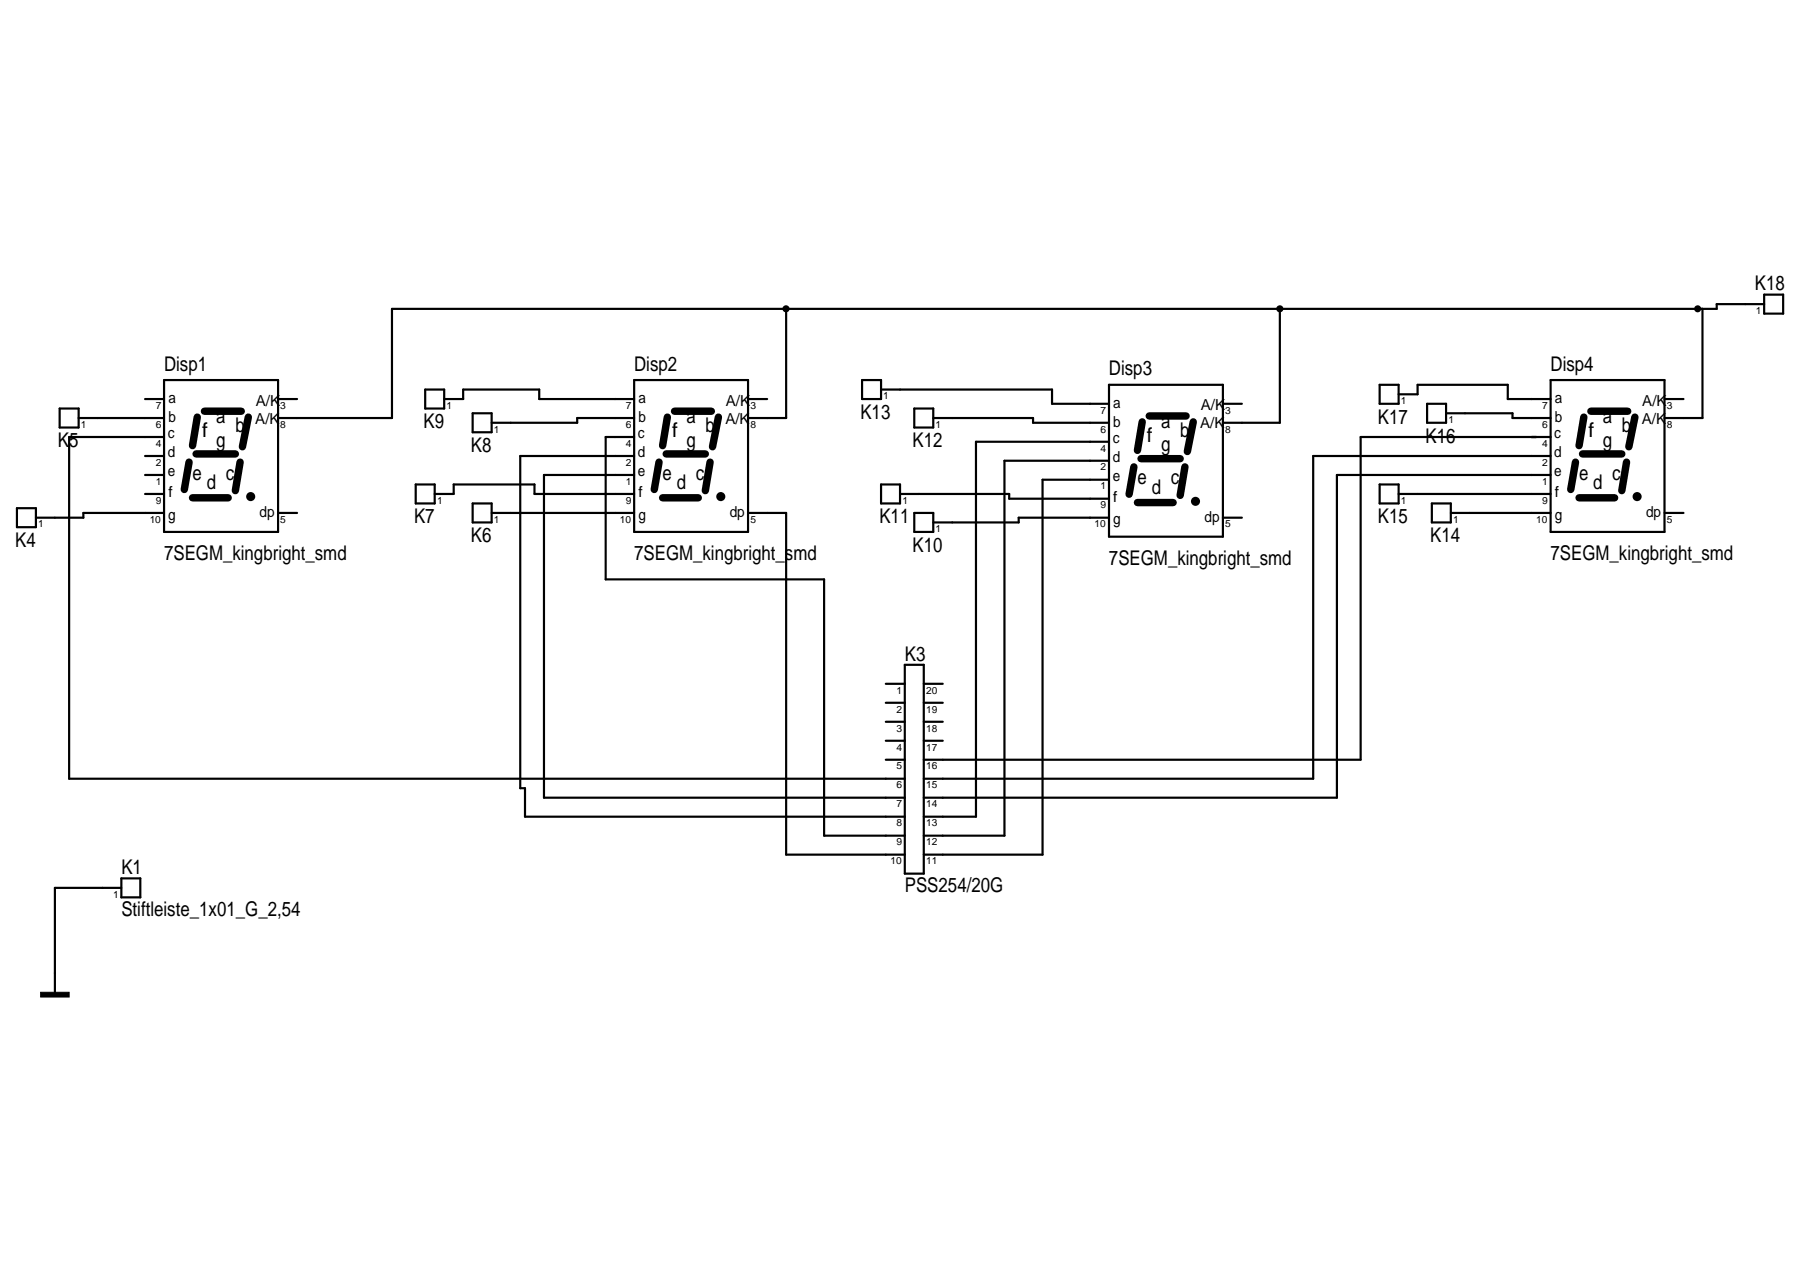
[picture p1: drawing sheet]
<svg xmlns="http://www.w3.org/2000/svg" width="297mm" height="210mm" viewBox="0 0 297 210" stroke-linecap="round" stroke-linejoin="round" font-family="sans-serif">
<g fill="none" stroke="#000" stroke-width=".36">
<path d="M129.7 51v18h-6.3M211.2 51v18.8h-9.4M280.9 51v18h-6.2M291.1 50.2h-7.8v.8h-218.6v18h-18.8M291.1 48.6h3.2v3.2h-3.2zM9.8 67.4h3.2v3.1h-3.2zM13 69h14.1M23.9 65.8h3.2M23.9 75.2h3.2M23.9 78.4h3.2M27.1 62.7h18.8v25.1h-18.8zM27.1 72.1h-15.7v56.4h137.9"/>
<path d="M45.9 65.8h3.1M68.6 79.9h3.1v3.2h-3.1zM70.2 64.3h3.1v3.1h-3.1zM73.3 65.8h3.1v-1.5h12.6v1.5h15.6M78 68.2h3.1v3.1h-3.1zM104.6 69h-9.4v.8h-14.1M104.6 62.7h18.8v25.1h-18.8zM104.6 72.1h-4.7v23.5h36.1v42.3h13.3M104.6 75.2h-18.7v54.9h.7v4.7h62.7M104.6 78.4h-14.8v53.2h59.5M123.4 65.8h3.2M142.3 62.7h3.1v3.1h-3.1z"/>
<path d="M145.4 64.3h28.2v2.3h9.4M145.4 79.9h3.1v3.2h-3.1zM150.9 67.4h3.1v3.1h-3.1zM154 69h16.5v.8h12.5M183 63.5h18.8v25.1h-18.8zM183 72.9h-21.9v61.9h-8.7M183 76h-17.2v61.9h-13.4M183 79.2h-11v61.8h-19.6M201.8 66.6h3.1M227.7 63.5h3.1v3.1h-3.1zM227.7 79.9h3.1v3.2h-3.1zM230.8 65.1h3.1v-1.6h14.9v2.3h7.1"/>
<path d="M235.5 66.6h3.1v3.2h-3.1zM238.6 68.2h11v.8h6.3M255.9 62.7h18.8v25.1h-18.8zM255.9 72.1h-31.4v53.3h-72.1M255.9 75.2h-39.2v53.3h-64.3M255.9 78.4h-35.3v53.2h-68.2M274.7 65.8h3.1M2.8 83.9h3.1v3.1h-3.1zM23.9 81.5h3.2M27.1 84.6h-13.3v.8h-7.9M45.9 84.6h3.1M71.7 81.5h3.2v-1.6h13.3v1.6h16.4"/>
<path d="M78 83.1h3.1v3.1h-3.1zM81.1 84.6h23.5M123.4 84.6h6.3v56.4h19.6M148.5 81.5h18v.8h16.5M150.9 84.6h3.1v3.2h-3.1zM183 85.4h-14.9v.8h-14.1M201.8 85.4h3.1M230.8 81.5h25.1M236.3 83.1h3.1v3.1h-3.1zM239.4 84.6h16.5M274.7 84.6h3.1M146.2 119.1h3.1"/>
<path d="M146.2 116h3.1M146.2 112.8h3.1M149.3 109.7h3.1v34.5h-3.1zM152.4 119.1h3.2M152.4 116h3.2M152.4 112.8h3.2M146.2 125.4h3.1M146.2 122.2h3.1M152.4 122.2h3.2M20 146.5h-10.9v17.2M20 144.9h3.2v3.2h-3.2z"/>
</g>
<path d="M6.7 163.7h4.7v.8h-4.7z" fill="#000" stroke="#000" stroke-width=".17"/>
<g fill="#000">
<circle cx="129.7" cy="51" r=".59"/>
<circle cx="211.2" cy="51" r=".59"/>
<circle cx="280.2" cy="51" r=".58"/>
<circle cx="41.4" cy="81.9" r=".75"/>
<circle cx="118.9" cy="81.9" r=".75"/>
<circle cx="197.3" cy="82.7" r=".75"/>
<circle cx="270.2" cy="81.9" r=".75"/>
</g>
<g fill="none" stroke="#000" stroke-width="1.2">
<path d="M31.2 76.3l-.8 4.5M32.4 74.9h6.4M32.6 68.8l-.8 4.7M33.7 67.9h6.1M39.6 76.3l-.8 4.7M41 68.8l-1 4.9M108.8 76.3l-.8 4.5M109.9 74.9h6.5M110.1 68.8l-.8 4.7M111.3 67.9h6.1M117.2 76.3l-.8 4.7M118.6 68.8l-1 4.9"/>
<path d="M187.1 77l-.8 4.6M188.3 75.7h6.5M188.5 69.6l-.8 4.7M189.7 68.6h6M195.5 77l-.7 4.7M196.9 69.6l-1 4.9M260 76.3l-.8 4.5M261.2 74.9h6.4M261.4 68.8l-.8 4.7M262.5 67.9h6.1M268.4 76.3l-.8 4.7M269.8 68.8l-1 4.9"/>
<path d="M31.8 82.1h5.9M109.3 82.1h5.9M187.7 82.9h5.9M260.6 82.1h5.8"/>
</g>
<g font-size="3.3">
<text x="289.6" y="47.8">K18</text>
<text x="27.1" y="61.2">Disp1</text>
<text x="104.6" y="61.2">Disp2</text>
<text x="183" y="61.9">Disp3</text>
<text x="255.9" y="61.2">Disp4</text>
<text x="35.7" y="69.8">a</text>
<text x="38.8" y="71.3">b</text>
<text x="69.9" y="70.7">K9</text>
<text x="113.3" y="69.8">a</text>
<text x="116.4" y="71.3">b</text>
<text x="142" y="69.1">K13</text>
<text x="191.6" y="70.5">a</text>
<text x="227.4" y="69.9">K17</text>
<text x="264.5" y="69.8">a</text>
<text x="267.6" y="71.3">b</text>
<text x="9.5" y="73.8">K5</text>
<text x="33.3" y="72.1">f</text>
<text x="35.7" y="73.7">g</text>
<text x="77.7" y="74.6">K8</text>
<text x="110.9" y="72.1">f</text>
<text x="113.3" y="73.7">g</text>
<text x="150.6" y="73.8">K12</text>
<text x="189.3" y="72.9">f</text>
<text x="191.6" y="74.5">g</text>
<text x="194.8" y="72.1">b</text>
<text x="235.2" y="73">K16</text>
<text x="262.1" y="72.1">f</text>
<text x="264.5" y="73.7">g</text>
<text x="31.8" y="79.2">e</text>
<text x="34.1" y="80.7">d</text>
<text x="37.3" y="79.2">c</text>
<text x="109.3" y="79.2">e</text>
<text x="111.7" y="80.7">d</text>
<text x="114.8" y="79.2">c</text>
<text x="187.7" y="79.9">e</text>
<text x="190.1" y="81.5">d</text>
<text x="193.2" y="79.9">c</text>
<text x="260.6" y="79.2">e</text>
<text x="262.9" y="80.7">d</text>
<text x="266.1" y="79.2">c</text>
<text x="68.3" y="86.3">K7</text>
<text x="77.7" y="89.5">K6</text>
<text x="145.1" y="86.3">K11</text>
<text x="227.4" y="86.3">K15</text>
<text x="236" y="89.5">K14</text>
<text x="2.5" y="90.3">K4</text>
<text x="27.1" y="92.5">7SEGM_kingbright_smd</text>
<text x="104.6" y="92.5">7SEGM_kingbright_smd</text>
<text x="150.6" y="91">K10</text>
<text x="183" y="93.3">7SEGM_kingbright_smd</text>
<text x="255.9" y="92.5">7SEGM_kingbright_smd</text>
<text x="149.3" y="109.1">K3</text>
<text x="20" y="144.2">K1</text>
<text x="149.3" y="147.3">PSS254/20G</text>
<text x="20" y="151.2">Stiftleiste_1x01_G_2,54</text>
</g>
<g font-size="2.5">
<text x="27.8" y="66.5">a</text>
<text x="27.8" y="69.7">b</text>
<text x="42.1" y="69.9">A/K</text>
<text x="42.2" y="67">A/K</text>
<text x="105.3" y="66.5">a</text>
<text x="105.3" y="69.7">b</text>
<text x="119.7" y="69.9">A/K</text>
<text x="119.8" y="67">A/K</text>
<text x="183.7" y="67.3">a</text>
<text x="183.7" y="70.5">b</text>
<text x="198.1" y="70.7">A/K</text>
<text x="198.1" y="67.7">A/K</text>
<text x="256.6" y="66.5">a</text>
<text x="256.6" y="69.7">b</text>
<text x="270.9" y="69.9">A/K</text>
<text x="271" y="67">A/K</text>
<text x="27.7" y="72.3">c</text>
<text x="27.7" y="75.4">d</text>
<text x="105.3" y="72.3">c</text>
<text x="105.3" y="75.4">d</text>
<text x="183.6" y="73">c</text>
<text x="183.6" y="76.2">d</text>
<text x="256.5" y="72.3">c</text>
<text x="256.5" y="75.4">d</text>
<text x="27.7" y="78.5">e</text>
<text x="27.8" y="82">f</text>
<text x="105.3" y="78.5">e</text>
<text x="105.3" y="82">f</text>
<text x="183.6" y="79.3">e</text>
<text x="183.7" y="82.8">f</text>
<text x="256.5" y="78.5">e</text>
<text x="256.6" y="82">f</text>
<text x="27.8" y="85.7">g</text>
<text x="42.8" y="85.3">dp</text>
<text x="105.3" y="85.7">g</text>
<text x="120.4" y="85.3">dp</text>
<text x="183.7" y="86.5">g</text>
<text x="198.8" y="86.1">dp</text>
<text x="256.6" y="85.7">g</text>
<text x="271.6" y="85.3">dp</text>
</g>
<g font-size="1.7">
<text x="289.8" y="51.8">1</text>
<text x="145.8" y="65.9">1</text>
<text x="13.3" y="70.6">1</text>
<text x="25.7" y="67.5">7</text>
<text x="25.7" y="70.6">6</text>
<text x="46.2" y="70.6">8</text>
<text x="46.2" y="67.5">3</text>
<text x="73.7" y="67.5">1</text>
<text x="81.5" y="71.4">1</text>
<text x="103.3" y="67.5">7</text>
<text x="103.3" y="70.6">6</text>
<text x="123.8" y="70.6">8</text>
<text x="123.8" y="67.5">3</text>
<text x="154.4" y="70.6">1</text>
<text x="181.6" y="68.2">7</text>
<text x="181.6" y="71.4">6</text>
<text x="202.2" y="71.4">8</text>
<text x="202.2" y="68.2">3</text>
<text x="231.2" y="66.7">1</text>
<text x="239" y="69.8">1</text>
<text x="254.5" y="67.5">7</text>
<text x="254.5" y="70.6">6</text>
<text x="275" y="70.6">8</text>
<text x="275" y="67.5">3</text>
<text x="25.7" y="73.7">4</text>
<text x="25.7" y="76.9">2</text>
<text x="103.3" y="73.7">4</text>
<text x="103.3" y="76.9">2</text>
<text x="181.6" y="74.5">4</text>
<text x="181.6" y="77.6">2</text>
<text x="254.5" y="73.7">4</text>
<text x="254.5" y="76.9">2</text>
<text x="25.7" y="83.1">9</text>
<text x="25.7" y="80">1</text>
<text x="72.1" y="83.1">1</text>
<text x="103.3" y="83.1">9</text>
<text x="103.3" y="80">1</text>
<text x="148.9" y="83.1">1</text>
<text x="181.6" y="83.9">9</text>
<text x="181.6" y="80.8">1</text>
<text x="231.2" y="83.1">1</text>
<text x="254.5" y="83.1">9</text>
<text x="254.5" y="80">1</text>
<text x="6.3" y="87">1</text>
<text x="24.7" y="86.3">10</text>
<text x="46.2" y="86.3">5</text>
<text x="81.5" y="86.3">1</text>
<text x="102.3" y="86.3">10</text>
<text x="123.8" y="86.3">5</text>
<text x="154.4" y="87.8">1</text>
<text x="180.6" y="87">10</text>
<text x="202.2" y="87">5</text>
<text x="239.8" y="86.3">1</text>
<text x="253.5" y="86.3">10</text>
<text x="275" y="86.3">5</text>
<text x="147.9" y="117.6">2</text>
<text x="147.9" y="114.4">1</text>
<text x="152.8" y="117.6">19</text>
<text x="152.8" y="114.4">20</text>
<text x="147.9" y="123.8">4</text>
<text x="147.9" y="120.7">3</text>
<text x="152.8" y="123.8">17</text>
<text x="152.8" y="120.7">18</text>
<text x="147.9" y="130.1">6</text>
<text x="147.9" y="127">5</text>
<text x="152.8" y="130.1">15</text>
<text x="152.8" y="127">16</text>
<text x="147.9" y="136.4">8</text>
<text x="147.9" y="133.2">7</text>
<text x="152.8" y="136.4">13</text>
<text x="152.8" y="133.2">14</text>
<text x="146.9" y="142.6">10</text>
<text x="147.9" y="139.5">9</text>
<text x="152.8" y="142.6">11</text>
<text x="152.8" y="139.5">12</text>
<text x="18.6" y="148.1">1</text>
</g>
</svg>
